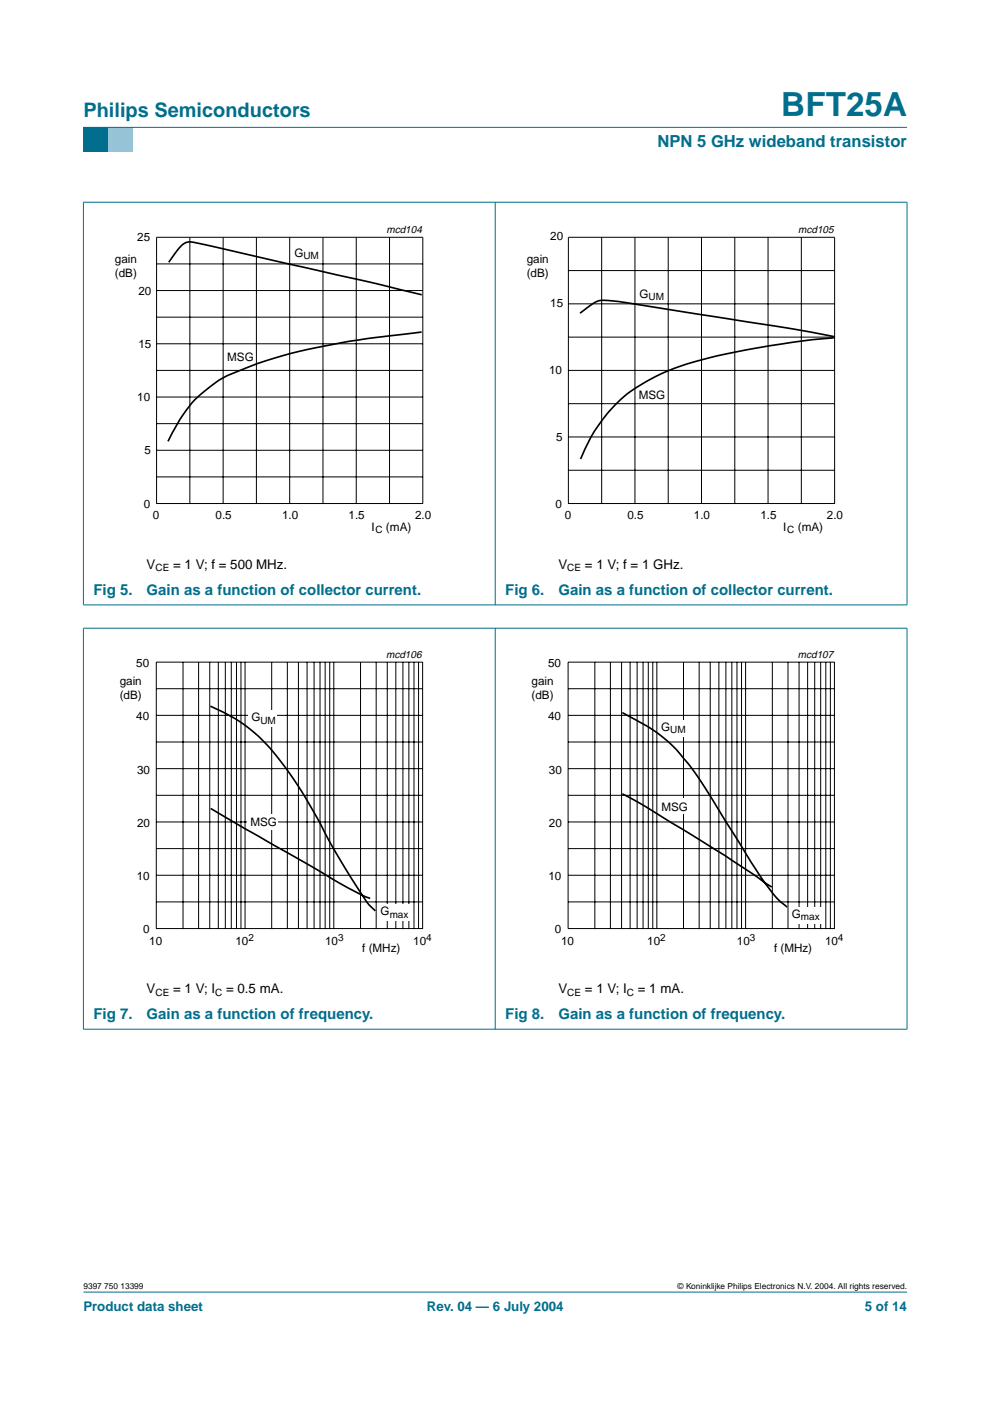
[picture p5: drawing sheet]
<svg xmlns="http://www.w3.org/2000/svg" width="210mm" height="297mm" viewBox="0 0 210 297" stroke-linecap="round" stroke-linejoin="round" font-family="sans-serif">
<path d="M17.7 273.9h174.6z" fill="#006e8c" stroke="#006e8c" stroke-width=".21"/>
<path d="M17.7 27h5.3v5.3h-5.3z" fill-rule="evenodd" fill="#006e8c"/>
<path d="M23 27h5.3v5.3h-5.3z" fill-rule="evenodd" fill="#96c4d6"/>
<g fill="#006e8c" stroke="#006e8c" stroke-width=".21">
<path d="M17.7 27h174.6z"/>
<path d="M17.7 42.9v85.3z"/>
<path d="M105 42.8v85.5z"/>
<path d="M192.3 42.9v85.3z"/>
<path d="M17.6 42.9h174.8z"/>
<path d="M17.6 128.3h174.8z"/>
<path d="M17.7 133.2v85z"/>
<path d="M105 133.1v85.2z"/>
<path d="M192.3 133.2v85z"/>
<path d="M17.6 133.2h174.8z"/>
<path d="M17.6 218.2h174.8z"/>
</g>
<g fill="none" stroke="#000" stroke-width=".21">
<path d="M33.2 50.3h56.4v56.5h-56.4zM33.2 56h56.4M40.3 50.3v56.5M47.3 50.3v56.5M54.4 50.3v56.5M61.4 50.3v56.5M68.5 50.3v56.5M75.5 50.3v56.5M82.6 50.3v56.5M120.5 50.3h56.5v56.5h-56.5zM120.5 57.4h56.5M127.6 50.3v56.5"/>
<path d="M134.6 50.3v56.5M141.7 50.3v56.5M148.7 50.3v56.5M155.8 50.3v56.5M162.8 50.3v56.5M169.9 50.3v56.5M33.2 67.2h56.4M33.2 72.9h56.4M33.2 78.5h56.4M33.2 61.6h56.4M120.5 78.5h56.5M120.5 64.4h56.5"/>
<path d="M120.5 71.5h56.5M33.2 84.2h56.4M33.2 89.8h56.4M33.2 95.5h56.4M120.5 85.6h56.5M120.5 92.6h56.5M120.5 99.7h56.5M33.2 101.1h56.4M33.1 140.4h56.5v56.5h-56.5zM33.1 157.3h56.5M33.1 151.7h56.5M33.1 146h56.5"/>
<path d="M38.8 140.4v56.5M42.1 140.4v56.5M44.5 140.4v56.5M46.3 140.4v56.5M47.8 140.4v56.5M49 140.4v56.5M50.1 140.4v56.5M51.1 140.4v56.5M52 140.4v56.5M57.6 140.4v56.5M60.9 140.4v56.5M63.3 140.4v56.5"/>
<path d="M65.1 140.4v56.5M66.6 140.4v56.5M67.9 140.4v56.5M68.9 140.4v56.5M69.9 140.4v56.5M70.8 140.4v56.5M76.4 140.4v56.5M79.8 140.4v56.5M82.1 140.4v56.5M83.9 140.4v56.5M85.4 140.4v56.5M86.7 140.4v56.5"/>
<path d="M87.8 140.4v56.5M88.7 140.4v56.5M33.1 179.9h56.5M33.1 174.3h56.5M33.1 168.6h56.5M33.1 163h56.5M33.1 191.2h56.5M33.1 185.6h56.5"/>
</g>
<path d="M20.5 47.5h81.8v66.3h-81.8zM107.8 47.5h81.9v66.3h-81.9zM20.4 137.6h81.9v66.3h-81.9z" fill="none" stroke="#fff" stroke-width=".21"/>
<path d="M35.8 55.6l2-2.8a3.2 3.2 0 0 1 4.1-1.2l36.8 8.3 10.7 2.6M89.4 70.4l-11 1.3-5.5 .9-10.1 2.1-8 2.3a62.9 62.9 0 0 0-8.5 3.7 25.7 25.7 0 0 0-9.8 11.1l-.9 1.8M123 66.4l1.7-1.3a4.9 4.9 0 0 1 4.8-1.3l36.4 5.6 10.9 2M176.8 71.6l-5.2 .5-8 1.2-6 1-6.7 1.4a44.3 44.3 0 0 0-19.1 8.8 34.5 34.5 0 0 0-8.7 12.8" fill="none" stroke="#000" stroke-width=".35"/>
<g fill="#fff">
<path d="M52.5 172.6h6.5v3.3h-6.5z"/>
<path d="M52.7 150.6h6v3.4h-6z"/>
<path d="M80.2 191.7h6.8v3.5h-6.8z"/>
</g>
<path d="M44.6 149.7l5 2.5 2.4 1.6a43.1 43.1 0 0 1 10.4 11.6l2.9 4.6 5.1 9.4 5 8.2a20.1 20.1 0 0 0 4.2 5.5M44.7 171.4l27.6 16 4.7 2.5 1.5 .6" fill="none" stroke="#000" stroke-width=".35"/>
<g fill="none" stroke="#000" stroke-width=".21">
<path d="M120.5 140.4h56.4v56.5h-56.4zM120.5 157.3h56.4M120.5 151.7h56.4M120.5 146h56.4M126.1 140.4v56.5M129.4 140.4v56.5M131.8 140.4v56.5M133.6 140.4v56.5M135.1 140.4v56.5M136.3 140.4v56.5M137.5 140.4v56.5M138.4 140.4v56.5"/>
<path d="M139.3 140.4v56.5M144.9 140.4v56.5M148.2 140.4v56.5M150.6 140.4v56.5M152.4 140.4v56.5M153.9 140.4v56.5M155.2 140.4v56.5M156.3 140.4v56.5M157.2 140.4v56.5M158.1 140.4v56.5M163.8 140.4v56.5M167.1 140.4v56.5"/>
<path d="M169.4 140.4v56.5M171.2 140.4v56.5M172.7 140.4v56.5M174 140.4v56.5M175.1 140.4v56.5M176.1 140.4v56.5M120.5 179.9h56.4M120.5 174.3h56.4M120.5 168.6h56.4M120.5 163h56.4M120.5 191.2h56.4M120.5 185.6h56.4"/>
</g>
<path d="M107.8 137.6h81.8v66.3h-81.8z" fill="none" stroke="#fff" stroke-width=".21"/>
<g fill="#fff">
<path d="M139.7 169.3h6.5v3.3h-6.5z"/>
<path d="M139.8 152.8h5.8v3.4h-5.8z"/>
<path d="M167.4 192.3h6.8v3.4h-6.8z"/>
</g>
<path d="M131.9 151.1l6.9 3.9a39.6 39.6 0 0 1 10.2 11.3l12.7 20.2a20.6 20.6 0 0 0 5.2 5.8M131.9 168.3l5.1 2.8 16.2 10 10.4 7" fill="none" stroke="#000" stroke-width=".35"/>
<text font-size="7.1" fill="#006e8c" x="165.7" y="24.7">BFT25A</text>
<text font-size="4.2" fill="#006e8c" x="17.7" y="24.9">Philips Semiconductors</text>
<text font-size="3.5" fill="#006e8c" x="139.4" y="31.1">NPN 5 GHz wideband transistor</text>
<g font-size="3.2" fill="#006e8c">
<text x="19.8" y="126.1">Fig 5.</text>
<text x="31.1" y="126.1">Gain as a function of collector current.</text>
<text x="107.1" y="126.1">Fig 6.</text>
<text x="118.4" y="126.1">Gain as a function of collector current.</text>
<text x="19.8" y="216.1">Fig 7.</text>
<text x="31.1" y="216.1">Gain as a function of frequency.</text>
<text x="107.1" y="216.1">Fig 8.</text>
<text x="118.4" y="216.1">Gain as a function of frequency.</text>
</g>
<g font-size="2.8">
<text x="31.1" y="120.6">V</text>
<text x="36.7" y="120.6">= 1 V; f = 500 MHz.</text>
<text x="118.4" y="120.6">V</text>
<text x="124" y="120.6">= 1 V; f = 1 GHz.</text>
<text x="31.1" y="210.6">V</text>
<text x="36.7" y="210.6">= 1 V; I</text>
<text x="47.9" y="210.6">= 0.5 mA.</text>
<text x="118.4" y="210.6">V</text>
<text x="124" y="210.6">= 1 V; I</text>
<text x="135.2" y="210.6">= 1 mA.</text>
</g>
<g font-size="2.8" fill="#006e8c">
<text x="17.7" y="278">Product data sheet</text>
<text x="90.5" y="278">Rev. 04 — 6 July 2004</text>
<text x="183.4" y="278">5 of 14</text>
</g>
<g font-size="2.5">
<text x="29.1" y="51.2">25</text>
<text x="116.7" y="51">20</text>
<text x="24.4" y="55.7">gain</text>
<text x="24.4" y="58.7">(dB)</text>
<text x="62.4" y="54.5">G</text>
<text x="111.7" y="55.7">gain</text>
<text x="111.7" y="58.7">(dB)</text>
<text x="29.4" y="62.6">20</text>
<text x="116.7" y="65.1">15</text>
<text x="135.6" y="63.1">G</text>
<text x="29.4" y="73.8">15</text>
<text x="48.2" y="76.5">MSG</text>
<text x="116.4" y="79.3">10</text>
<text x="29.1" y="85">10</text>
<text x="135.4" y="84.5">MSG</text>
<text x="117.9" y="93.4">5</text>
<text x="30.6" y="96.2">5</text>
<text x="30.5" y="107.6">0</text>
<text x="117.8" y="107.6">0</text>
<text x="32.4" y="110.1">0</text>
<text x="45.7" y="110.1">0.5</text>
<text x="59.8" y="110.1">1.0</text>
<text x="73.9" y="110.1">1.5</text>
<text x="78.7" y="112.6">I</text>
<text x="81.8" y="112.6">(mA)</text>
<text x="88" y="110.1">2.0</text>
<text x="119.7" y="110.1">0</text>
<text x="133" y="110.1">0.5</text>
<text x="147.1" y="110.1">1.0</text>
<text x="161.2" y="110.1">1.5</text>
<text x="166.1" y="112.6">I</text>
<text x="169.2" y="112.6">(mA)</text>
<text x="175.3" y="110.1">2.0</text>
<text x="28.9" y="141.4">50</text>
<text x="116.2" y="141.4">50</text>
<text x="25.4" y="145.2">gain</text>
<text x="25.4" y="148.2">(dB)</text>
<text x="112.7" y="145.2">gain</text>
<text x="112.7" y="148.2">(dB)</text>
<text x="28.9" y="152.7">40</text>
<text x="53.3" y="153">G</text>
<text x="116.2" y="152.7">40</text>
<text x="140.2" y="154.9">G</text>
<text x="29.1" y="164">30</text>
<text x="116.4" y="164">30</text>
<text x="140.2" y="171.9">MSG</text>
<text x="29.1" y="175.3">20</text>
<text x="53.1" y="175.2">MSG</text>
<text x="116.4" y="175.3">20</text>
<text x="29" y="186.6">10</text>
<text x="116.3" y="186.6">10</text>
<text x="30.4" y="197.8">0</text>
<text x="80.7" y="194">G</text>
<text x="117.7" y="197.8">0</text>
<text x="167.9" y="194.6">G</text>
<text x="31.7" y="200.3">10</text>
<text x="49.9" y="200.3">10</text>
<text x="68.9" y="200.3">10</text>
<text x="76.8" y="201.8">f (MHz)</text>
<text x="87.6" y="200.3">10</text>
<text x="119" y="200.3">10</text>
<text x="137.2" y="200.3">10</text>
<text x="156.2" y="200.3">10</text>
<text x="164.1" y="201.8">f (MHz)</text>
<text x="174.9" y="200.3">10</text>
</g>
<g font-size="2.2">
<text x="81.9" y="49.4">mcd104</text>
<text x="169.2" y="49.4">mcd105</text>
<text x="81.9" y="139.6">mcd106</text>
<text x="169.2" y="139.6">mcd107</text>
</g>
<g font-size="2.1">
<text x="64.3" y="55">UM</text>
<text x="137.5" y="63.6">UM</text>
<text x="79.6" y="113.1">C</text>
<text x="166.9" y="113.1">C</text>
<text x="33" y="121.1">CE</text>
<text x="120.3" y="121.1">CE</text>
<text x="55.2" y="153.4">UM</text>
<text x="142.1" y="155.4">UM</text>
<text x="82.6" y="194.5">max</text>
<text x="169.8" y="195.1">max</text>
<text x="52.7" y="199.5">2</text>
<text x="71.7" y="199.5">3</text>
<text x="90.4" y="199.5">4</text>
<text x="140" y="199.5">2</text>
<text x="159" y="199.5">3</text>
<text x="177.7" y="199.5">4</text>
<text x="33" y="211.1">CE</text>
<text x="45.6" y="211.1">C</text>
<text x="120.3" y="211.1">CE</text>
<text x="132.9" y="211.1">C</text>
</g>
<g font-size="1.8">
<text x="17.7" y="273.4">9397 750 13399</text>
<text x="143.7" y="273.4">© Koninklijke Philips Electronics N.V. 2004. All rights reserved.</text>
</g>
</svg>
